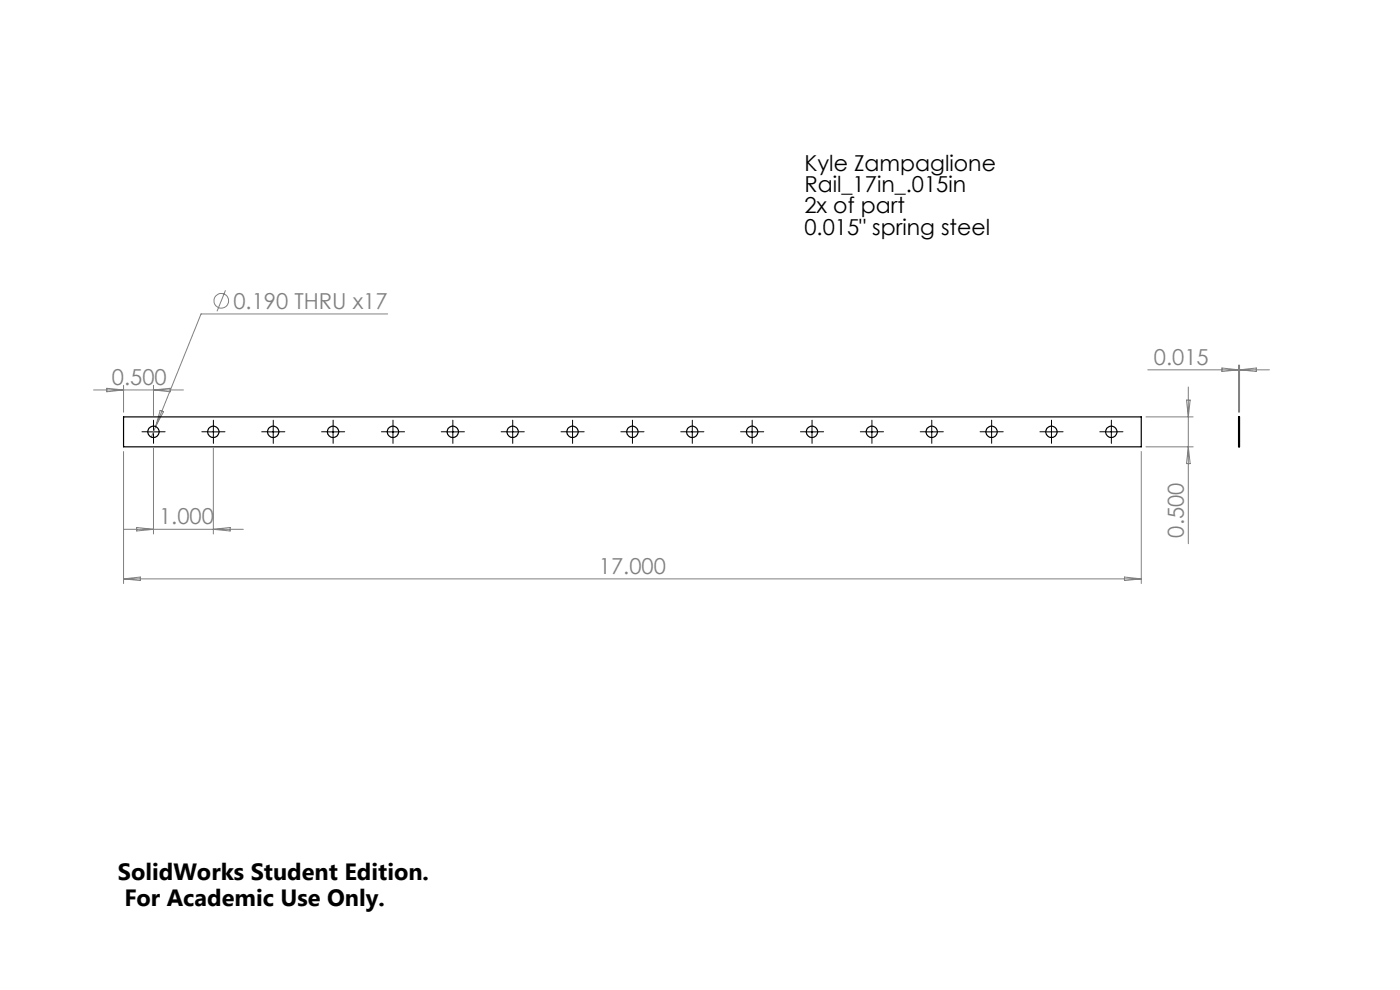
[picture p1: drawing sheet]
<svg xmlns="http://www.w3.org/2000/svg" width="297mm" height="210mm" viewBox="0 0 297 210" stroke-linecap="round" stroke-linejoin="round" font-family="sans-serif">
<g fill="none" stroke="#808080" stroke-width=".21">
<path d="M47.8 61.6l-1.8 4.4M82.2 66.6h-39.5l-10.6 26.1M243.5 78.4h25.8M259.2 78.1l3.5 .3-3.5 .4zM262.7 77.4v10M263 77.4v10M263 78.4l3.5-.3v.7zM19.9 82.7h19M22.6 82.4l3.6 .3-3.6 .4zM26.2 81.7v5.7M26.2 95.8v28M32.6 81.7v6.5"/>
<path d="M32.6 95.1v18.2M32.6 82.7l3.5-.3v.7zM34 87.1l.7 .2-1.7 3.2zM45.3 95.1v18.2M242.1 95.8v28M243.1 94.8h10M243.1 88.4h10M251.7 84.9h.8l-.4 3.5zM252.1 82.1v33.2M252.1 94.8l.4 3.5h-.8zM26.2 112.3h25.4M29 111.9l3.6 .4-3.6 .3z"/>
<path d="M45.3 112.3l3.5-.4v.7zM26.2 122.8h215.9M26.2 122.8l3.6-.4v.7zM238.5 122.4l3.6 .4-3.6 .3z"/>
<circle cx="47" cy="63.8" r="1.55"/>
</g>
<g fill="none" stroke="#000" stroke-width=".21" stroke-dasharray="15.2 1.3 1.3 1.3">
<path d="M31.3 91.6h-1.2M32.6 90.3v-1.2M32.6 92.8v1.2M33.8 91.6h1.2M44 91.6h-1.2M45.3 90.3v-1.2M45.3 92.8v1.2M46.5 91.6h1.2M56.7 91.6h-1.2M58 90.3v-1.2M58 92.8v1.2M59.2 91.6h1.2"/>
<path d="M69.4 91.6h-1.2M70.7 90.3v-1.2M70.7 92.8v1.2M71.9 91.6h1.2M82.1 91.6h-1.2M83.4 90.3v-1.2M83.4 92.8v1.2M84.6 91.6h1.2M94.8 91.6h-1.2M96.1 90.3v-1.2M96.1 92.8v1.2M97.3 91.6h1.2"/>
<path d="M107.5 91.6h-1.2M108.8 90.3v-1.2M108.8 92.8v1.2M110 91.6h1.2M120.2 91.6h-1.2M121.5 90.3v-1.2M121.5 92.8v1.2M122.7 91.6h1.2M132.9 91.6h-1.2M134.2 90.3v-1.2M134.2 92.8v1.2M135.4 91.6h1.2"/>
<path d="M145.6 91.6h-1.2M146.9 90.3v-1.2M146.9 92.8v1.2M148.1 91.6h1.2M158.3 91.6h-1.2M159.6 90.3v-1.2M159.6 92.8v1.2M160.8 91.6h1.2M171 91.6h-1.2M172.3 90.3v-1.2M172.3 92.8v1.2M173.5 91.6h1.2"/>
<path d="M183.7 91.6h-1.2M185 90.3v-1.2M185 92.8v1.2M186.2 91.6h1.2M196.4 91.6h-1.2M197.7 90.3v-1.2M197.7 92.8v1.2M198.9 91.6h1.2M209.1 91.6h-1.2M210.4 90.3v-1.2M210.4 92.8v1.2M211.6 91.6h1.2"/>
<path d="M221.8 91.6h-1.2M223.1 90.3v-1.2M223.1 92.8v1.2M224.3 91.6h1.2M234.5 91.6h-1.2M235.8 90.3v-1.2M235.8 92.8v1.2M237 91.6h1.2"/>
</g>
<g fill="none" stroke="#000" stroke-width=".21">
<path d="M31.3 91.6h2.5M32.6 90.4v2.4M44 91.6h2.5M45.3 90.4v2.4M56.7 91.6h2.5M58 90.4v2.4M69.4 91.6h2.5M70.7 90.4v2.4M82.1 91.6h2.5M83.4 90.4v2.4M94.8 91.6h2.5M96.1 90.4v2.4"/>
<path d="M107.5 91.6h2.5M108.8 90.4v2.4M120.2 91.6h2.5M121.5 90.4v2.4M132.9 91.6h2.5M134.2 90.4v2.4M145.6 91.6h2.5M146.9 90.4v2.4M158.3 91.6h2.5M159.6 90.4v2.4M171 91.6h2.5M172.3 90.4v2.4"/>
<path d="M183.7 91.6h2.5M185 90.4v2.4M196.4 91.6h2.5M197.7 90.4v2.4M209.1 91.6h2.5M210.4 90.4v2.4M221.8 91.6h2.5M223.1 90.4v2.4M234.5 91.6h2.5M235.8 90.4v2.4"/>
</g>
<g fill="none" stroke="#000" stroke-width=".25">
<path d="M26.2 88.4h215.9v6.4h-215.9zM262.7 88.4h.3v6.4h-.3z"/>
<circle cx="32.5" cy="91.6" r="1.22"/>
<circle cx="45.2" cy="91.6" r="1.22"/>
<circle cx="57.9" cy="91.6" r="1.22"/>
<circle cx="70.6" cy="91.6" r="1.22"/>
<circle cx="83.3" cy="91.6" r="1.22"/>
<circle cx="96" cy="91.6" r="1.22"/>
<circle cx="108.7" cy="91.6" r="1.22"/>
<circle cx="121.4" cy="91.6" r="1.22"/>
<circle cx="134.1" cy="91.6" r="1.22"/>
<circle cx="146.8" cy="91.6" r="1.22"/>
<circle cx="159.5" cy="91.6" r="1.22"/>
<circle cx="172.2" cy="91.6" r="1.22"/>
<circle cx="184.9" cy="91.6" r="1.22"/>
<circle cx="197.6" cy="91.6" r="1.22"/>
<circle cx="210.3" cy="91.6" r="1.22"/>
<circle cx="223" cy="91.6" r="1.22"/>
<circle cx="235.7" cy="91.6" r="1.22"/>
</g>
<g font-size="5">
<text x="25" y="186.7">SolidWorks Student Edition.</text>
<text x="26.4" y="192.2">For Academic Use Only.</text>
</g>
<g font-size="4.7">
<text x="170.7" y="36.2">Kyle Zampaglione</text>
<text x="170.7" y="40.7">Rail_17in_.015in</text>
<text x="170.7" y="45.3">2x of part</text>
<text x="170.7" y="49.8">0.015&quot; spring steel</text>
</g>
<g font-size="4.7" fill="#808080">
<text x="49.5" y="65.5">0.190 THRU x17</text>
<text x="244.8" y="77.4">0.015</text>
<text x="23.7" y="81.7">0.500</text>
<text x="33.8" y="111.2">1.000</text>
<text x="251.1" y="114" transform="rotate(-90 251.1 114)">0.500</text>
<text x="127.1" y="121.8">17.000</text>
</g>
</svg>
